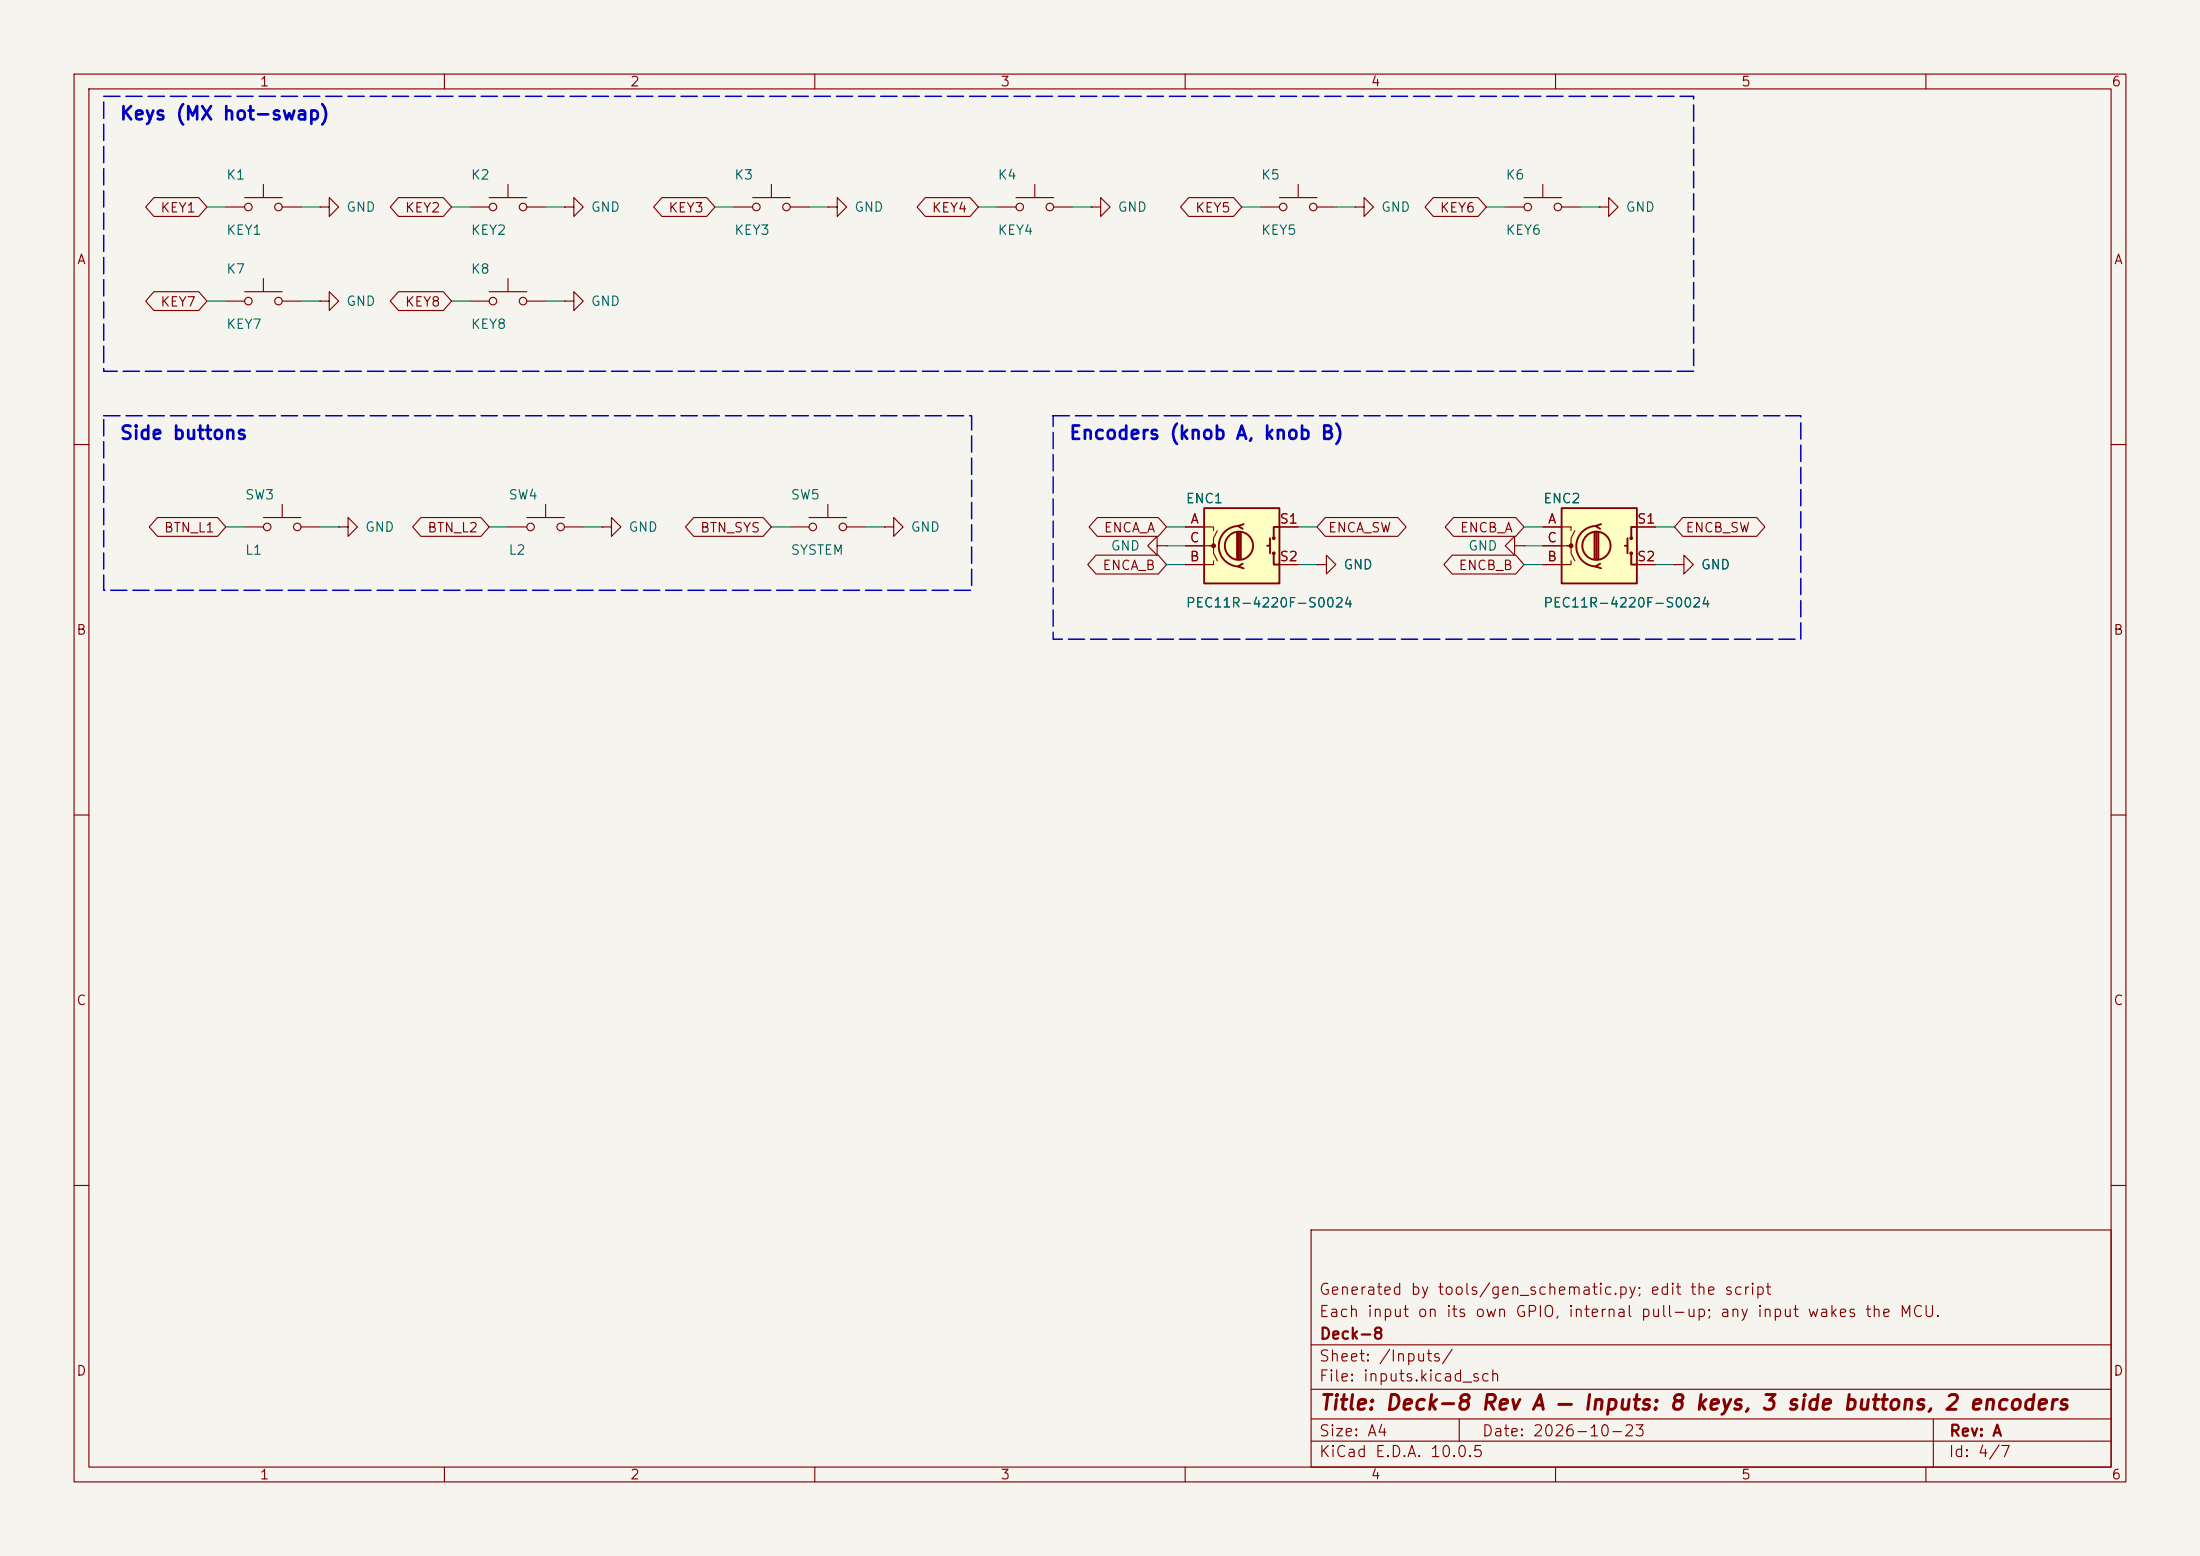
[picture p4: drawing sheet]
(kicad_sch
 (version 20250114)
 (generator "eeschema")
 (generator_version "9.0")
 (paper "A4")
 (title_block
  (title "Deck-8 Rev A — Inputs: 8 keys, 3 side buttons, 2 encoders")
  (date "2026-10-23")
  (rev "A")
  (company "Deck-8")
  (comment 1 "Each input on its own GPIO, internal pull-up; any input wakes the MCU.")
  (comment 2 "Generated by tools/gen_schematic.py; edit the script"))
 (lib_symbols
  (symbol "Switch:SW_Push"
   (pin_numbers (hide yes))
   (pin_names (offset 1.016) (hide yes)) (exclude_from_sim no) (in_bom yes) (on_board yes)
   (in_pos_files yes)
   (duplicate_pin_numbers_are_jumpers no)
   (property "Reference" "SW" (at 1.27 2.54 0) (show_name no) (do_not_autoplace no) (effects (font (size 1.27 1.27)) (justify left)))
   (property "Value" "SW_Push" (at 0 -1.524 0) (show_name no) (do_not_autoplace no) (effects (font (size 1.27 1.27))))
   (property "Footprint" "" (at 0 5.08 0) (show_name no) (do_not_autoplace no) (hide yes) (effects (font (size 1.27 1.27))))
   (property "Datasheet" "" (at 0 5.08 0) (show_name no) (do_not_autoplace no) (hide yes) (effects (font (size 1.27 1.27))))
   (property "Description" "Push button switch, generic, two pins" (at 0 0 0) (show_name no) (do_not_autoplace no) (hide yes) (effects (font (size 1.27 1.27))))
   (symbol "SW_Push_0_1"
    (circle (center -2.032 0) (radius 0.508) (stroke (width 0) (type default)) (fill (type none)))
    (polyline (pts (xy 0 1.27) (xy 0 3.048)) (stroke (width 0) (type default)) (fill (type none)))
    (circle (center 2.032 0) (radius 0.508) (stroke (width 0) (type default)) (fill (type none)))
    (polyline (pts (xy 2.54 1.27) (xy -2.54 1.27)) (stroke (width 0) (type default)) (fill (type none)))
    (pin passive line (at -5.08 0 0) (length 2.54) (name "1" (effects (font (size 1.27 1.27)))) (number "1" (effects (font (size 1.27 1.27)))))
    (pin passive line (at 5.08 0 180) (length 2.54) (name "2" (effects (font (size 1.27 1.27)))) (number "2" (effects (font (size 1.27 1.27))))))
   (embedded_fonts no))
  (symbol "power:GND"
   (power global)
   (pin_numbers (hide yes))
   (pin_names (offset 0) (hide yes)) (exclude_from_sim no) (in_bom yes) (on_board yes)
   (in_pos_files yes)
   (duplicate_pin_numbers_are_jumpers no)
   (property "Reference" "#PWR" (at 0 -6.35 0) (show_name no) (do_not_autoplace no) (hide yes) (effects (font (size 1.27 1.27))))
   (property "Value" "GND" (at 0 -3.81 0) (show_name no) (do_not_autoplace no) (effects (font (size 1.27 1.27))))
   (property "Footprint" "" (at 0 0 0) (show_name no) (do_not_autoplace no) (hide yes) (effects (font (size 1.27 1.27))))
   (property "Datasheet" "" (at 0 0 0) (show_name no) (do_not_autoplace no) (hide yes) (effects (font (size 1.27 1.27))))
   (property "Description" "Power symbol creates a global label with name \"GND\" , ground" (at 0 0 0) (show_name no) (do_not_autoplace no) (hide yes) (effects (font (size 1.27 1.27))))
   (symbol "GND_0_1"
    (polyline (pts (xy 0 0) (xy 0 -1.27) (xy 1.27 -1.27) (xy 0 -2.54) (xy -1.27 -1.27) (xy 0 -1.27)) (stroke (width 0) (type default)) (fill (type none))))
   (symbol "GND_1_1"
    (pin power_in line (at 0 0 270) (length 0) (name "" (effects (font (size 1.27 1.27)))) (number "1" (effects (font (size 1.27 1.27))))))
   (embedded_fonts no))
  (symbol "Device:RotaryEncoder_Switch"
   (pin_names (offset 0.254) (hide yes)) (exclude_from_sim no) (in_bom yes) (on_board yes)
   (in_pos_files yes)
   (duplicate_pin_numbers_are_jumpers no)
   (property "Reference" "SW" (at 0 6.604 0) (show_name no) (do_not_autoplace no) (effects (font (size 1.27 1.27))))
   (property "Value" "RotaryEncoder_Switch" (at 0 -6.604 0) (show_name no) (do_not_autoplace no) (effects (font (size 1.27 1.27))))
   (property "Footprint" "" (at -3.81 4.064 0) (show_name no) (do_not_autoplace no) (hide yes) (effects (font (size 1.27 1.27))))
   (property "Datasheet" "" (at 0 6.604 0) (show_name no) (do_not_autoplace no) (hide yes) (effects (font (size 1.27 1.27))))
   (property "Description" "Rotary encoder, dual channel, incremental quadrate outputs, with switch" (at 0 0 0) (show_name no) (do_not_autoplace no) (hide yes) (effects (font (size 1.27 1.27))))
   (symbol "RotaryEncoder_Switch_0_1"
    (rectangle (start -5.08 5.08) (end 5.08 -5.08) (stroke (width 0.254) (type default)) (fill (type background)))
    (polyline (pts (xy -5.08 2.54) (xy -3.81 2.54) (xy -3.81 2.032)) (stroke (width 0) (type default)) (fill (type none)))
    (polyline (pts (xy -5.08 0) (xy -3.81 0) (xy -3.81 -1.016) (xy -3.302 -2.032)) (stroke (width 0) (type default)) (fill (type none)))
    (polyline (pts (xy -5.08 -2.54) (xy -3.81 -2.54) (xy -3.81 -2.032)) (stroke (width 0) (type default)) (fill (type none)))
    (polyline (pts (xy -4.318 0) (xy -3.81 0) (xy -3.81 1.016) (xy -3.302 2.032)) (stroke (width 0) (type default)) (fill (type none)))
    (circle (center -3.81 0) (radius 0.254) (stroke (width 0) (type default)) (fill (type outline)))
    (polyline (pts (xy -0.635 -1.778) (xy -0.635 1.778)) (stroke (width 0.254) (type default)) (fill (type none)))
    (circle (center -0.381 0) (radius 1.905) (stroke (width 0.254) (type default)) (fill (type none)))
    (polyline (pts (xy -0.381 -1.778) (xy -0.381 1.778)) (stroke (width 0.254) (type default)) (fill (type none)))
    (arc (start -0.381 -2.794) (mid -3.0988 -0.0635) (end -0.381 2.667) (stroke (width 0.254) (type default)) (fill (type none)))
    (polyline (pts (xy -0.127 1.778) (xy -0.127 -1.778)) (stroke (width 0.254) (type default)) (fill (type none)))
    (polyline (pts (xy 0.254 2.921) (xy -0.508 2.667) (xy 0.127 2.286)) (stroke (width 0.254) (type default)) (fill (type none)))
    (polyline (pts (xy 0.254 -3.048) (xy -0.508 -2.794) (xy 0.127 -2.413)) (stroke (width 0.254) (type default)) (fill (type none)))
    (polyline (pts (xy 3.81 1.016) (xy 3.81 -1.016)) (stroke (width 0.254) (type default)) (fill (type none)))
    (polyline (pts (xy 3.81 0) (xy 3.429 0)) (stroke (width 0.254) (type default)) (fill (type none)))
    (circle (center 4.318 1.016) (radius 0.127) (stroke (width 0.254) (type default)) (fill (type none)))
    (circle (center 4.318 -1.016) (radius 0.127) (stroke (width 0.254) (type default)) (fill (type none)))
    (polyline (pts (xy 5.08 2.54) (xy 4.318 2.54) (xy 4.318 1.016)) (stroke (width 0.254) (type default)) (fill (type none)))
    (polyline (pts (xy 5.08 -2.54) (xy 4.318 -2.54) (xy 4.318 -1.016)) (stroke (width 0.254) (type default)) (fill (type none))))
   (symbol "RotaryEncoder_Switch_1_1"
    (pin passive line (at -7.62 2.54 0) (length 2.54) (name "A" (effects (font (size 1.27 1.27)))) (number "A" (effects (font (size 1.27 1.27)))))
    (pin passive line (at -7.62 -2.54 0) (length 2.54) (name "B" (effects (font (size 1.27 1.27)))) (number "B" (effects (font (size 1.27 1.27)))))
    (pin passive line (at -7.62 0 0) (length 2.54) (name "C" (effects (font (size 1.27 1.27)))) (number "C" (effects (font (size 1.27 1.27)))))
    (pin passive line (at 7.62 2.54 180) (length 2.54) (name "S1" (effects (font (size 1.27 1.27)))) (number "S1" (effects (font (size 1.27 1.27)))))
    (pin passive line (at 7.62 -2.54 180) (length 2.54) (name "S2" (effects (font (size 1.27 1.27)))) (number "S2" (effects (font (size 1.27 1.27))))))
   (embedded_fonts no)))
 (symbol
  (lib_id "Switch:SW_Push")
  (at 35.56 27.94 0)
  (unit 1)
  (exclude_from_sim no)
  (in_bom yes)
  (on_board yes)
  (dnp no)
  (property "Reference" "K1" (at 30.48 23.592 0) (effects (font (size 1.27 1.27)) (justify left)))
  (property "Value" "KEY1" (at 30.48 31.048 0) (effects (font (size 1.27 1.27)) (justify left)))
  (property "Footprint" "Deck8:SW_MX_Hotswap_Kailh_1u_NorthLED" (at 35.56 27.94 0) (effects (font (size 1.27 1.27)) (hide yes)))
  (property "Datasheet" "" (at 35.56 27.94 0) (effects (font (size 1.27 1.27)) (hide yes)))
  (property "Description" "Push button switch, generic, two pins" (at 35.56 27.94 0) (effects (font (size 1.27 1.27)) (hide yes)))
  (property "MPN" "HanElectricity CPG151101S11-16 (MX hot-swap socket)" (at 35.56 27.94 0) (effects (font (size 1.27 1.27)) (hide yes)))
  (property "LCSC" "C41430893" (at 35.56 27.94 0) (effects (font (size 1.27 1.27)) (hide yes)))
  (property "Note" "hot-swap socket on the back; LED window faces north" (at 35.56 27.94 0) (effects (font (size 1.27 1.27)) (hide yes)))
  (property "Deck8_Place" "X=-28.575;Y=9.525;side=F;rot=0" (at 35.56 27.94 0) (effects (font (size 1.27 1.27)) (hide yes)))
  (pin "1")
  (pin "2"))
 (wire
  (pts (xy 30.48 27.94) (xy 27.94 27.94))
  (stroke (width 0) (type default)))
 (global_label "KEY1"
  (shape bidirectional)
  (at 27.94 27.94 180)
  (fields_autoplaced yes)
  (effects (font (size 1.27 1.27)) (justify right))
  (property "Intersheetrefs" "${INTERSHEET_REFS}" (at 27.94 27.94 180) (effects (font (size 1.27 1.27)) (justify right) (hide yes))))
 (wire
  (pts (xy 40.64 27.94) (xy 43.18 27.94))
  (stroke (width 0) (type default)))
 (symbol
  (lib_id "power:GND")
  (at 43.18 27.94 90)
  (unit 1)
  (exclude_from_sim no)
  (in_bom no)
  (on_board yes)
  (dnp no)
  (property "Reference" "#PWR4001" (at 43.18 27.94 0) (effects (font (size 1.27 1.27)) (justify left) (hide yes)))
  (property "Value" "GND" (at 48.73 27.94 90) (effects (font (size 1.27 1.27))))
  (property "Footprint" "" (at 43.18 27.94 0) (effects (font (size 1.27 1.27)) (hide yes)))
  (property "Datasheet" "" (at 43.18 27.94 0) (effects (font (size 1.27 1.27)) (hide yes)))
  (property "Description" "Power symbol for net GND" (at 43.18 27.94 0) (effects (font (size 1.27 1.27)) (hide yes)))
  (pin "1"))
 (symbol
  (lib_id "Switch:SW_Push")
  (at 68.58 27.94 0)
  (unit 1)
  (exclude_from_sim no)
  (in_bom yes)
  (on_board yes)
  (dnp no)
  (property "Reference" "K2" (at 63.5 23.592 0) (effects (font (size 1.27 1.27)) (justify left)))
  (property "Value" "KEY2" (at 63.5 31.048 0) (effects (font (size 1.27 1.27)) (justify left)))
  (property "Footprint" "Deck8:SW_MX_Hotswap_Kailh_1u_NorthLED" (at 68.58 27.94 0) (effects (font (size 1.27 1.27)) (hide yes)))
  (property "Datasheet" "" (at 68.58 27.94 0) (effects (font (size 1.27 1.27)) (hide yes)))
  (property "Description" "Push button switch, generic, two pins" (at 68.58 27.94 0) (effects (font (size 1.27 1.27)) (hide yes)))
  (property "MPN" "HanElectricity CPG151101S11-16 (MX hot-swap socket)" (at 68.58 27.94 0) (effects (font (size 1.27 1.27)) (hide yes)))
  (property "LCSC" "C41430893" (at 68.58 27.94 0) (effects (font (size 1.27 1.27)) (hide yes)))
  (property "Note" "hot-swap socket on the back; LED window faces north" (at 68.58 27.94 0) (effects (font (size 1.27 1.27)) (hide yes)))
  (property "Deck8_Place" "X=-9.525;Y=9.525;side=F;rot=0" (at 68.58 27.94 0) (effects (font (size 1.27 1.27)) (hide yes)))
  (pin "1")
  (pin "2"))
 (wire
  (pts (xy 63.5 27.94) (xy 60.96 27.94))
  (stroke (width 0) (type default)))
 (global_label "KEY2"
  (shape bidirectional)
  (at 60.96 27.94 180)
  (fields_autoplaced yes)
  (effects (font (size 1.27 1.27)) (justify right))
  (property "Intersheetrefs" "${INTERSHEET_REFS}" (at 60.96 27.94 180) (effects (font (size 1.27 1.27)) (justify right) (hide yes))))
 (wire
  (pts (xy 73.66 27.94) (xy 76.2 27.94))
  (stroke (width 0) (type default)))
 (symbol
  (lib_id "power:GND")
  (at 76.2 27.94 90)
  (unit 1)
  (exclude_from_sim no)
  (in_bom no)
  (on_board yes)
  (dnp no)
  (property "Reference" "#PWR4002" (at 76.2 27.94 0) (effects (font (size 1.27 1.27)) (justify left) (hide yes)))
  (property "Value" "GND" (at 81.75 27.94 90) (effects (font (size 1.27 1.27))))
  (property "Footprint" "" (at 76.2 27.94 0) (effects (font (size 1.27 1.27)) (hide yes)))
  (property "Datasheet" "" (at 76.2 27.94 0) (effects (font (size 1.27 1.27)) (hide yes)))
  (property "Description" "Power symbol for net GND" (at 76.2 27.94 0) (effects (font (size 1.27 1.27)) (hide yes)))
  (pin "1"))
 (symbol
  (lib_id "Switch:SW_Push")
  (at 104.14 27.94 0)
  (unit 1)
  (exclude_from_sim no)
  (in_bom yes)
  (on_board yes)
  (dnp no)
  (property "Reference" "K3" (at 99.06 23.592 0) (effects (font (size 1.27 1.27)) (justify left)))
  (property "Value" "KEY3" (at 99.06 31.048 0) (effects (font (size 1.27 1.27)) (justify left)))
  (property "Footprint" "Deck8:SW_MX_Hotswap_Kailh_1u_NorthLED" (at 104.14 27.94 0) (effects (font (size 1.27 1.27)) (hide yes)))
  (property "Datasheet" "" (at 104.14 27.94 0) (effects (font (size 1.27 1.27)) (hide yes)))
  (property "Description" "Push button switch, generic, two pins" (at 104.14 27.94 0) (effects (font (size 1.27 1.27)) (hide yes)))
  (property "MPN" "HanElectricity CPG151101S11-16 (MX hot-swap socket)" (at 104.14 27.94 0) (effects (font (size 1.27 1.27)) (hide yes)))
  (property "LCSC" "C41430893" (at 104.14 27.94 0) (effects (font (size 1.27 1.27)) (hide yes)))
  (property "Note" "hot-swap socket on the back; LED window faces north" (at 104.14 27.94 0) (effects (font (size 1.27 1.27)) (hide yes)))
  (property "Deck8_Place" "X=9.525;Y=9.525;side=F;rot=0" (at 104.14 27.94 0) (effects (font (size 1.27 1.27)) (hide yes)))
  (pin "1")
  (pin "2"))
 (wire
  (pts (xy 99.06 27.94) (xy 96.52 27.94))
  (stroke (width 0) (type default)))
 (global_label "KEY3"
  (shape bidirectional)
  (at 96.52 27.94 180)
  (fields_autoplaced yes)
  (effects (font (size 1.27 1.27)) (justify right))
  (property "Intersheetrefs" "${INTERSHEET_REFS}" (at 96.52 27.94 180) (effects (font (size 1.27 1.27)) (justify right) (hide yes))))
 (wire
  (pts (xy 109.22 27.94) (xy 111.76 27.94))
  (stroke (width 0) (type default)))
 (symbol
  (lib_id "power:GND")
  (at 111.76 27.94 90)
  (unit 1)
  (exclude_from_sim no)
  (in_bom no)
  (on_board yes)
  (dnp no)
  (property "Reference" "#PWR4003" (at 111.76 27.94 0) (effects (font (size 1.27 1.27)) (justify left) (hide yes)))
  (property "Value" "GND" (at 117.31 27.94 90) (effects (font (size 1.27 1.27))))
  (property "Footprint" "" (at 111.76 27.94 0) (effects (font (size 1.27 1.27)) (hide yes)))
  (property "Datasheet" "" (at 111.76 27.94 0) (effects (font (size 1.27 1.27)) (hide yes)))
  (property "Description" "Power symbol for net GND" (at 111.76 27.94 0) (effects (font (size 1.27 1.27)) (hide yes)))
  (pin "1"))
 (symbol
  (lib_id "Switch:SW_Push")
  (at 139.7 27.94 0)
  (unit 1)
  (exclude_from_sim no)
  (in_bom yes)
  (on_board yes)
  (dnp no)
  (property "Reference" "K4" (at 134.62 23.592 0) (effects (font (size 1.27 1.27)) (justify left)))
  (property "Value" "KEY4" (at 134.62 31.048 0) (effects (font (size 1.27 1.27)) (justify left)))
  (property "Footprint" "Deck8:SW_MX_Hotswap_Kailh_1u_NorthLED" (at 139.7 27.94 0) (effects (font (size 1.27 1.27)) (hide yes)))
  (property "Datasheet" "" (at 139.7 27.94 0) (effects (font (size 1.27 1.27)) (hide yes)))
  (property "Description" "Push button switch, generic, two pins" (at 139.7 27.94 0) (effects (font (size 1.27 1.27)) (hide yes)))
  (property "MPN" "HanElectricity CPG151101S11-16 (MX hot-swap socket)" (at 139.7 27.94 0) (effects (font (size 1.27 1.27)) (hide yes)))
  (property "LCSC" "C41430893" (at 139.7 27.94 0) (effects (font (size 1.27 1.27)) (hide yes)))
  (property "Note" "hot-swap socket on the back; LED window faces north" (at 139.7 27.94 0) (effects (font (size 1.27 1.27)) (hide yes)))
  (property "Deck8_Place" "X=28.575;Y=9.525;side=F;rot=0" (at 139.7 27.94 0) (effects (font (size 1.27 1.27)) (hide yes)))
  (pin "1")
  (pin "2"))
 (wire
  (pts (xy 134.62 27.94) (xy 132.08 27.94))
  (stroke (width 0) (type default)))
 (global_label "KEY4"
  (shape bidirectional)
  (at 132.08 27.94 180)
  (fields_autoplaced yes)
  (effects (font (size 1.27 1.27)) (justify right))
  (property "Intersheetrefs" "${INTERSHEET_REFS}" (at 132.08 27.94 180) (effects (font (size 1.27 1.27)) (justify right) (hide yes))))
 (wire
  (pts (xy 144.78 27.94) (xy 147.32 27.94))
  (stroke (width 0) (type default)))
 (symbol
  (lib_id "power:GND")
  (at 147.32 27.94 90)
  (unit 1)
  (exclude_from_sim no)
  (in_bom no)
  (on_board yes)
  (dnp no)
  (property "Reference" "#PWR4004" (at 147.32 27.94 0) (effects (font (size 1.27 1.27)) (justify left) (hide yes)))
  (property "Value" "GND" (at 152.87 27.94 90) (effects (font (size 1.27 1.27))))
  (property "Footprint" "" (at 147.32 27.94 0) (effects (font (size 1.27 1.27)) (hide yes)))
  (property "Datasheet" "" (at 147.32 27.94 0) (effects (font (size 1.27 1.27)) (hide yes)))
  (property "Description" "Power symbol for net GND" (at 147.32 27.94 0) (effects (font (size 1.27 1.27)) (hide yes)))
  (pin "1"))
 (symbol
  (lib_id "Switch:SW_Push")
  (at 175.26 27.94 0)
  (unit 1)
  (exclude_from_sim no)
  (in_bom yes)
  (on_board yes)
  (dnp no)
  (property "Reference" "K5" (at 170.18 23.592 0) (effects (font (size 1.27 1.27)) (justify left)))
  (property "Value" "KEY5" (at 170.18 31.048 0) (effects (font (size 1.27 1.27)) (justify left)))
  (property "Footprint" "Deck8:SW_MX_Hotswap_Kailh_1u_NorthLED" (at 175.26 27.94 0) (effects (font (size 1.27 1.27)) (hide yes)))
  (property "Datasheet" "" (at 175.26 27.94 0) (effects (font (size 1.27 1.27)) (hide yes)))
  (property "Description" "Push button switch, generic, two pins" (at 175.26 27.94 0) (effects (font (size 1.27 1.27)) (hide yes)))
  (property "MPN" "HanElectricity CPG151101S11-16 (MX hot-swap socket)" (at 175.26 27.94 0) (effects (font (size 1.27 1.27)) (hide yes)))
  (property "LCSC" "C41430893" (at 175.26 27.94 0) (effects (font (size 1.27 1.27)) (hide yes)))
  (property "Note" "hot-swap socket on the back; LED window faces north" (at 175.26 27.94 0) (effects (font (size 1.27 1.27)) (hide yes)))
  (property "Deck8_Place" "X=-28.575;Y=-9.525;side=F;rot=0" (at 175.26 27.94 0) (effects (font (size 1.27 1.27)) (hide yes)))
  (pin "1")
  (pin "2"))
 (wire
  (pts (xy 170.18 27.94) (xy 167.64 27.94))
  (stroke (width 0) (type default)))
 (global_label "KEY5"
  (shape bidirectional)
  (at 167.64 27.94 180)
  (fields_autoplaced yes)
  (effects (font (size 1.27 1.27)) (justify right))
  (property "Intersheetrefs" "${INTERSHEET_REFS}" (at 167.64 27.94 180) (effects (font (size 1.27 1.27)) (justify right) (hide yes))))
 (wire
  (pts (xy 180.34 27.94) (xy 182.88 27.94))
  (stroke (width 0) (type default)))
 (symbol
  (lib_id "power:GND")
  (at 182.88 27.94 90)
  (unit 1)
  (exclude_from_sim no)
  (in_bom no)
  (on_board yes)
  (dnp no)
  (property "Reference" "#PWR4005" (at 182.88 27.94 0) (effects (font (size 1.27 1.27)) (justify left) (hide yes)))
  (property "Value" "GND" (at 188.43 27.94 90) (effects (font (size 1.27 1.27))))
  (property "Footprint" "" (at 182.88 27.94 0) (effects (font (size 1.27 1.27)) (hide yes)))
  (property "Datasheet" "" (at 182.88 27.94 0) (effects (font (size 1.27 1.27)) (hide yes)))
  (property "Description" "Power symbol for net GND" (at 182.88 27.94 0) (effects (font (size 1.27 1.27)) (hide yes)))
  (pin "1"))
 (symbol
  (lib_id "Switch:SW_Push")
  (at 208.28 27.94 0)
  (unit 1)
  (exclude_from_sim no)
  (in_bom yes)
  (on_board yes)
  (dnp no)
  (property "Reference" "K6" (at 203.2 23.592 0) (effects (font (size 1.27 1.27)) (justify left)))
  (property "Value" "KEY6" (at 203.2 31.048 0) (effects (font (size 1.27 1.27)) (justify left)))
  (property "Footprint" "Deck8:SW_MX_Hotswap_Kailh_1u_NorthLED" (at 208.28 27.94 0) (effects (font (size 1.27 1.27)) (hide yes)))
  (property "Datasheet" "" (at 208.28 27.94 0) (effects (font (size 1.27 1.27)) (hide yes)))
  (property "Description" "Push button switch, generic, two pins" (at 208.28 27.94 0) (effects (font (size 1.27 1.27)) (hide yes)))
  (property "MPN" "HanElectricity CPG151101S11-16 (MX hot-swap socket)" (at 208.28 27.94 0) (effects (font (size 1.27 1.27)) (hide yes)))
  (property "LCSC" "C41430893" (at 208.28 27.94 0) (effects (font (size 1.27 1.27)) (hide yes)))
  (property "Note" "hot-swap socket on the back; LED window faces north" (at 208.28 27.94 0) (effects (font (size 1.27 1.27)) (hide yes)))
  (property "Deck8_Place" "X=-9.525;Y=-9.525;side=F;rot=0" (at 208.28 27.94 0) (effects (font (size 1.27 1.27)) (hide yes)))
  (pin "1")
  (pin "2"))
 (wire
  (pts (xy 203.2 27.94) (xy 200.66 27.94))
  (stroke (width 0) (type default)))
 (global_label "KEY6"
  (shape bidirectional)
  (at 200.66 27.94 180)
  (fields_autoplaced yes)
  (effects (font (size 1.27 1.27)) (justify right))
  (property "Intersheetrefs" "${INTERSHEET_REFS}" (at 200.66 27.94 180) (effects (font (size 1.27 1.27)) (justify right) (hide yes))))
 (wire
  (pts (xy 213.36 27.94) (xy 215.9 27.94))
  (stroke (width 0) (type default)))
 (symbol
  (lib_id "power:GND")
  (at 215.9 27.94 90)
  (unit 1)
  (exclude_from_sim no)
  (in_bom no)
  (on_board yes)
  (dnp no)
  (property "Reference" "#PWR4006" (at 215.9 27.94 0) (effects (font (size 1.27 1.27)) (justify left) (hide yes)))
  (property "Value" "GND" (at 221.45 27.94 90) (effects (font (size 1.27 1.27))))
  (property "Footprint" "" (at 215.9 27.94 0) (effects (font (size 1.27 1.27)) (hide yes)))
  (property "Datasheet" "" (at 215.9 27.94 0) (effects (font (size 1.27 1.27)) (hide yes)))
  (property "Description" "Power symbol for net GND" (at 215.9 27.94 0) (effects (font (size 1.27 1.27)) (hide yes)))
  (pin "1"))
 (symbol
  (lib_id "Switch:SW_Push")
  (at 35.56 40.64 0)
  (unit 1)
  (exclude_from_sim no)
  (in_bom yes)
  (on_board yes)
  (dnp no)
  (property "Reference" "K7" (at 30.48 36.292 0) (effects (font (size 1.27 1.27)) (justify left)))
  (property "Value" "KEY7" (at 30.48 43.748 0) (effects (font (size 1.27 1.27)) (justify left)))
  (property "Footprint" "Deck8:SW_MX_Hotswap_Kailh_1u_NorthLED" (at 35.56 40.64 0) (effects (font (size 1.27 1.27)) (hide yes)))
  (property "Datasheet" "" (at 35.56 40.64 0) (effects (font (size 1.27 1.27)) (hide yes)))
  (property "Description" "Push button switch, generic, two pins" (at 35.56 40.64 0) (effects (font (size 1.27 1.27)) (hide yes)))
  (property "MPN" "HanElectricity CPG151101S11-16 (MX hot-swap socket)" (at 35.56 40.64 0) (effects (font (size 1.27 1.27)) (hide yes)))
  (property "LCSC" "C41430893" (at 35.56 40.64 0) (effects (font (size 1.27 1.27)) (hide yes)))
  (property "Note" "hot-swap socket on the back; LED window faces north" (at 35.56 40.64 0) (effects (font (size 1.27 1.27)) (hide yes)))
  (property "Deck8_Place" "X=9.525;Y=-9.525;side=F;rot=0" (at 35.56 40.64 0) (effects (font (size 1.27 1.27)) (hide yes)))
  (pin "1")
  (pin "2"))
 (wire
  (pts (xy 30.48 40.64) (xy 27.94 40.64))
  (stroke (width 0) (type default)))
 (global_label "KEY7"
  (shape bidirectional)
  (at 27.94 40.64 180)
  (fields_autoplaced yes)
  (effects (font (size 1.27 1.27)) (justify right))
  (property "Intersheetrefs" "${INTERSHEET_REFS}" (at 27.94 40.64 180) (effects (font (size 1.27 1.27)) (justify right) (hide yes))))
 (wire
  (pts (xy 40.64 40.64) (xy 43.18 40.64))
  (stroke (width 0) (type default)))
 (symbol
  (lib_id "power:GND")
  (at 43.18 40.64 90)
  (unit 1)
  (exclude_from_sim no)
  (in_bom no)
  (on_board yes)
  (dnp no)
  (property "Reference" "#PWR4007" (at 43.18 40.64 0) (effects (font (size 1.27 1.27)) (justify left) (hide yes)))
  (property "Value" "GND" (at 48.73 40.64 90) (effects (font (size 1.27 1.27))))
  (property "Footprint" "" (at 43.18 40.64 0) (effects (font (size 1.27 1.27)) (hide yes)))
  (property "Datasheet" "" (at 43.18 40.64 0) (effects (font (size 1.27 1.27)) (hide yes)))
  (property "Description" "Power symbol for net GND" (at 43.18 40.64 0) (effects (font (size 1.27 1.27)) (hide yes)))
  (pin "1"))
 (symbol
  (lib_id "Switch:SW_Push")
  (at 68.58 40.64 0)
  (unit 1)
  (exclude_from_sim no)
  (in_bom yes)
  (on_board yes)
  (dnp no)
  (property "Reference" "K8" (at 63.5 36.292 0) (effects (font (size 1.27 1.27)) (justify left)))
  (property "Value" "KEY8" (at 63.5 43.748 0) (effects (font (size 1.27 1.27)) (justify left)))
  (property "Footprint" "Deck8:SW_MX_Hotswap_Kailh_1u_NorthLED" (at 68.58 40.64 0) (effects (font (size 1.27 1.27)) (hide yes)))
  (property "Datasheet" "" (at 68.58 40.64 0) (effects (font (size 1.27 1.27)) (hide yes)))
  (property "Description" "Push button switch, generic, two pins" (at 68.58 40.64 0) (effects (font (size 1.27 1.27)) (hide yes)))
  (property "MPN" "HanElectricity CPG151101S11-16 (MX hot-swap socket)" (at 68.58 40.64 0) (effects (font (size 1.27 1.27)) (hide yes)))
  (property "LCSC" "C41430893" (at 68.58 40.64 0) (effects (font (size 1.27 1.27)) (hide yes)))
  (property "Note" "hot-swap socket on the back; LED window faces north" (at 68.58 40.64 0) (effects (font (size 1.27 1.27)) (hide yes)))
  (property "Deck8_Place" "X=28.575;Y=-9.525;side=F;rot=0" (at 68.58 40.64 0) (effects (font (size 1.27 1.27)) (hide yes)))
  (pin "1")
  (pin "2"))
 (wire
  (pts (xy 63.5 40.64) (xy 60.96 40.64))
  (stroke (width 0) (type default)))
 (global_label "KEY8"
  (shape bidirectional)
  (at 60.96 40.64 180)
  (fields_autoplaced yes)
  (effects (font (size 1.27 1.27)) (justify right))
  (property "Intersheetrefs" "${INTERSHEET_REFS}" (at 60.96 40.64 180) (effects (font (size 1.27 1.27)) (justify right) (hide yes))))
 (wire
  (pts (xy 73.66 40.64) (xy 76.2 40.64))
  (stroke (width 0) (type default)))
 (symbol
  (lib_id "power:GND")
  (at 76.2 40.64 90)
  (unit 1)
  (exclude_from_sim no)
  (in_bom no)
  (on_board yes)
  (dnp no)
  (property "Reference" "#PWR4008" (at 76.2 40.64 0) (effects (font (size 1.27 1.27)) (justify left) (hide yes)))
  (property "Value" "GND" (at 81.75 40.64 90) (effects (font (size 1.27 1.27))))
  (property "Footprint" "" (at 76.2 40.64 0) (effects (font (size 1.27 1.27)) (hide yes)))
  (property "Datasheet" "" (at 76.2 40.64 0) (effects (font (size 1.27 1.27)) (hide yes)))
  (property "Description" "Power symbol for net GND" (at 76.2 40.64 0) (effects (font (size 1.27 1.27)) (hide yes)))
  (pin "1"))
 (rectangle
  (start 14 13)
  (end 228.64 50.11)
  (stroke (width 0.2) (type dash))
  (fill (type none)))
 (text "Keys (MX hot-swap)"
  (exclude_from_sim no)
  (at 16 14.5 0)
  (effects (font (size 1.8 1.8) (bold yes)) (justify left top)))
 (symbol
  (lib_id "Switch:SW_Push")
  (at 38.1 71.12 0)
  (unit 1)
  (exclude_from_sim no)
  (in_bom yes)
  (on_board yes)
  (dnp no)
  (property "Reference" "SW3" (at 33.02 66.772 0) (effects (font (size 1.27 1.27)) (justify left)))
  (property "Value" "L1" (at 33.02 74.228 0) (effects (font (size 1.27 1.27)) (justify left)))
  (property "Footprint" "Button_Switch_SMD:SW_Push_1P1T-MP_NO_Horizontal_Alps_SKRTLAE010" (at 38.1 71.12 0) (effects (font (size 1.27 1.27)) (hide yes)))
  (property "Datasheet" "" (at 38.1 71.12 0) (effects (font (size 1.27 1.27)) (hide yes)))
  (property "Description" "Push button switch, generic, two pins" (at 38.1 71.12 0) (effects (font (size 1.27 1.27)) (hide yes)))
  (property "MPN" "Alps SKRTLAE010" (at 38.1 71.12 0) (effects (font (size 1.27 1.27)) (hide yes)))
  (property "LCSC" "C110293" (at 38.1 71.12 0) (effects (font (size 1.27 1.27)) (hide yes)))
  (property "Deck8_Place" "X=-46.0;Y=24.0;side=B;rot=0" (at 38.1 71.12 0) (effects (font (size 1.27 1.27)) (hide yes)))
  (pin "1")
  (pin "2"))
 (wire
  (pts (xy 33.02 71.12) (xy 30.48 71.12))
  (stroke (width 0) (type default)))
 (global_label "BTN_L1"
  (shape bidirectional)
  (at 30.48 71.12 180)
  (fields_autoplaced yes)
  (effects (font (size 1.27 1.27)) (justify right))
  (property "Intersheetrefs" "${INTERSHEET_REFS}" (at 30.48 71.12 180) (effects (font (size 1.27 1.27)) (justify right) (hide yes))))
 (wire
  (pts (xy 43.18 71.12) (xy 45.72 71.12))
  (stroke (width 0) (type default)))
 (symbol
  (lib_id "power:GND")
  (at 45.72 71.12 90)
  (unit 1)
  (exclude_from_sim no)
  (in_bom no)
  (on_board yes)
  (dnp no)
  (property "Reference" "#PWR4009" (at 45.72 71.12 0) (effects (font (size 1.27 1.27)) (justify left) (hide yes)))
  (property "Value" "GND" (at 51.27 71.12 90) (effects (font (size 1.27 1.27))))
  (property "Footprint" "" (at 45.72 71.12 0) (effects (font (size 1.27 1.27)) (hide yes)))
  (property "Datasheet" "" (at 45.72 71.12 0) (effects (font (size 1.27 1.27)) (hide yes)))
  (property "Description" "Power symbol for net GND" (at 45.72 71.12 0) (effects (font (size 1.27 1.27)) (hide yes)))
  (pin "1"))
 (symbol
  (lib_id "Switch:SW_Push")
  (at 73.66 71.12 0)
  (unit 1)
  (exclude_from_sim no)
  (in_bom yes)
  (on_board yes)
  (dnp no)
  (property "Reference" "SW4" (at 68.58 66.772 0) (effects (font (size 1.27 1.27)) (justify left)))
  (property "Value" "L2" (at 68.58 74.228 0) (effects (font (size 1.27 1.27)) (justify left)))
  (property "Footprint" "Button_Switch_SMD:SW_Push_1P1T-MP_NO_Horizontal_Alps_SKRTLAE010" (at 73.66 71.12 0) (effects (font (size 1.27 1.27)) (hide yes)))
  (property "Datasheet" "" (at 73.66 71.12 0) (effects (font (size 1.27 1.27)) (hide yes)))
  (property "Description" "Push button switch, generic, two pins" (at 73.66 71.12 0) (effects (font (size 1.27 1.27)) (hide yes)))
  (property "MPN" "Alps SKRTLAE010" (at 73.66 71.12 0) (effects (font (size 1.27 1.27)) (hide yes)))
  (property "LCSC" "C110293" (at 73.66 71.12 0) (effects (font (size 1.27 1.27)) (hide yes)))
  (property "Deck8_Place" "X=-46.0;Y=10.0;side=B;rot=0" (at 73.66 71.12 0) (effects (font (size 1.27 1.27)) (hide yes)))
  (pin "1")
  (pin "2"))
 (wire
  (pts (xy 68.58 71.12) (xy 66.04 71.12))
  (stroke (width 0) (type default)))
 (global_label "BTN_L2"
  (shape bidirectional)
  (at 66.04 71.12 180)
  (fields_autoplaced yes)
  (effects (font (size 1.27 1.27)) (justify right))
  (property "Intersheetrefs" "${INTERSHEET_REFS}" (at 66.04 71.12 180) (effects (font (size 1.27 1.27)) (justify right) (hide yes))))
 (wire
  (pts (xy 78.74 71.12) (xy 81.28 71.12))
  (stroke (width 0) (type default)))
 (symbol
  (lib_id "power:GND")
  (at 81.28 71.12 90)
  (unit 1)
  (exclude_from_sim no)
  (in_bom no)
  (on_board yes)
  (dnp no)
  (property "Reference" "#PWR4010" (at 81.28 71.12 0) (effects (font (size 1.27 1.27)) (justify left) (hide yes)))
  (property "Value" "GND" (at 86.83 71.12 90) (effects (font (size 1.27 1.27))))
  (property "Footprint" "" (at 81.28 71.12 0) (effects (font (size 1.27 1.27)) (hide yes)))
  (property "Datasheet" "" (at 81.28 71.12 0) (effects (font (size 1.27 1.27)) (hide yes)))
  (property "Description" "Power symbol for net GND" (at 81.28 71.12 0) (effects (font (size 1.27 1.27)) (hide yes)))
  (pin "1"))
 (symbol
  (lib_id "Switch:SW_Push")
  (at 111.76 71.12 0)
  (unit 1)
  (exclude_from_sim no)
  (in_bom yes)
  (on_board yes)
  (dnp no)
  (property "Reference" "SW5" (at 106.68 66.772 0) (effects (font (size 1.27 1.27)) (justify left)))
  (property "Value" "SYSTEM" (at 106.68 74.228 0) (effects (font (size 1.27 1.27)) (justify left)))
  (property "Footprint" "Button_Switch_SMD:SW_Push_1P1T-MP_NO_Horizontal_Alps_SKRTLAE010" (at 111.76 71.12 0) (effects (font (size 1.27 1.27)) (hide yes)))
  (property "Datasheet" "" (at 111.76 71.12 0) (effects (font (size 1.27 1.27)) (hide yes)))
  (property "Description" "Push button switch, generic, two pins" (at 111.76 71.12 0) (effects (font (size 1.27 1.27)) (hide yes)))
  (property "MPN" "Alps SKRTLAE010" (at 111.76 71.12 0) (effects (font (size 1.27 1.27)) (hide yes)))
  (property "LCSC" "C110293" (at 111.76 71.12 0) (effects (font (size 1.27 1.27)) (hide yes)))
  (property "Deck8_Place" "X=46.0;Y=10.0;side=B;rot=0" (at 111.76 71.12 0) (effects (font (size 1.27 1.27)) (hide yes)))
  (pin "1")
  (pin "2"))
 (wire
  (pts (xy 106.68 71.12) (xy 104.14 71.12))
  (stroke (width 0) (type default)))
 (global_label "BTN_SYS"
  (shape bidirectional)
  (at 104.14 71.12 180)
  (fields_autoplaced yes)
  (effects (font (size 1.27 1.27)) (justify right))
  (property "Intersheetrefs" "${INTERSHEET_REFS}" (at 104.14 71.12 180) (effects (font (size 1.27 1.27)) (justify right) (hide yes))))
 (wire
  (pts (xy 116.84 71.12) (xy 119.38 71.12))
  (stroke (width 0) (type default)))
 (symbol
  (lib_id "power:GND")
  (at 119.38 71.12 90)
  (unit 1)
  (exclude_from_sim no)
  (in_bom no)
  (on_board yes)
  (dnp no)
  (property "Reference" "#PWR4011" (at 119.38 71.12 0) (effects (font (size 1.27 1.27)) (justify left) (hide yes)))
  (property "Value" "GND" (at 124.93 71.12 90) (effects (font (size 1.27 1.27))))
  (property "Footprint" "" (at 119.38 71.12 0) (effects (font (size 1.27 1.27)) (hide yes)))
  (property "Datasheet" "" (at 119.38 71.12 0) (effects (font (size 1.27 1.27)) (hide yes)))
  (property "Description" "Power symbol for net GND" (at 119.38 71.12 0) (effects (font (size 1.27 1.27)) (hide yes)))
  (pin "1"))
 (rectangle
  (start 14 56.11)
  (end 131.17 79.67)
  (stroke (width 0.2) (type dash))
  (fill (type none)))
 (text "Side buttons"
  (exclude_from_sim no)
  (at 16 57.61 0)
  (effects (font (size 1.8 1.8) (bold yes)) (justify left top)))
 (symbol
  (lib_id "Device:RotaryEncoder_Switch")
  (at 167.64 73.66 0)
  (unit 1)
  (exclude_from_sim no)
  (in_bom yes)
  (on_board yes)
  (dnp no)
  (property "Reference" "ENC1" (at 160.02 67.28 0) (effects (font (size 1.27 1.27)) (justify left)))
  (property "Value" "PEC11R-4220F-S0024" (at 160.02 81.34 0) (effects (font (size 1.27 1.27)) (justify left)))
  (property "Footprint" "Rotary_Encoder:RotaryEncoder_Alps_EC11E-Switch_Vertical_H20mm" (at 167.64 73.66 0) (effects (font (size 1.27 1.27)) (hide yes)))
  (property "Datasheet" "" (at 167.64 73.66 0) (effects (font (size 1.27 1.27)) (hide yes)))
  (property "Description" "Rotary encoder, dual channel, incremental quadrate outputs, with switch" (at 167.64 73.66 0) (effects (font (size 1.27 1.27)) (hide yes)))
  (property "MPN" "Bourns PEC11R-4220F-S0024" (at 167.64 73.66 0) (effects (font (size 1.27 1.27)) (hide yes)))
  (property "Deck8_Place" "X=-28.575;Y=35.0;side=F;rot=0" (at 167.64 73.66 0) (effects (font (size 1.27 1.27)) (hide yes)))
  (pin "A")
  (pin "B")
  (pin "C")
  (pin "S1")
  (pin "S2"))
 (wire
  (pts (xy 160.02 71.12) (xy 157.48 71.12))
  (stroke (width 0) (type default)))
 (global_label "ENCA_A"
  (shape bidirectional)
  (at 157.48 71.12 180)
  (fields_autoplaced yes)
  (effects (font (size 1.27 1.27)) (justify right))
  (property "Intersheetrefs" "${INTERSHEET_REFS}" (at 157.48 71.12 180) (effects (font (size 1.27 1.27)) (justify right) (hide yes))))
 (wire
  (pts (xy 160.02 76.2) (xy 157.48 76.2))
  (stroke (width 0) (type default)))
 (global_label "ENCA_B"
  (shape bidirectional)
  (at 157.48 76.2 180)
  (fields_autoplaced yes)
  (effects (font (size 1.27 1.27)) (justify right))
  (property "Intersheetrefs" "${INTERSHEET_REFS}" (at 157.48 76.2 180) (effects (font (size 1.27 1.27)) (justify right) (hide yes))))
 (wire
  (pts (xy 160.02 73.66) (xy 157.48 73.66))
  (stroke (width 0) (type default)))
 (symbol
  (lib_id "power:GND")
  (at 157.48 73.66 270)
  (unit 1)
  (exclude_from_sim no)
  (in_bom no)
  (on_board yes)
  (dnp no)
  (property "Reference" "#PWR4012" (at 157.48 73.66 0) (effects (font (size 1.27 1.27)) (justify left) (hide yes)))
  (property "Value" "GND" (at 151.93 73.66 90) (effects (font (size 1.27 1.27))))
  (property "Footprint" "" (at 157.48 73.66 0) (effects (font (size 1.27 1.27)) (hide yes)))
  (property "Datasheet" "" (at 157.48 73.66 0) (effects (font (size 1.27 1.27)) (hide yes)))
  (property "Description" "Power symbol for net GND" (at 157.48 73.66 0) (effects (font (size 1.27 1.27)) (hide yes)))
  (pin "1"))
 (wire
  (pts (xy 175.26 71.12) (xy 177.8 71.12))
  (stroke (width 0) (type default)))
 (global_label "ENCA_SW"
  (shape bidirectional)
  (at 177.8 71.12 0)
  (fields_autoplaced yes)
  (effects (font (size 1.27 1.27)) (justify left))
  (property "Intersheetrefs" "${INTERSHEET_REFS}" (at 177.8 71.12 0) (effects (font (size 1.27 1.27)) (justify left) (hide yes))))
 (wire
  (pts (xy 175.26 76.2) (xy 177.8 76.2))
  (stroke (width 0) (type default)))
 (symbol
  (lib_id "power:GND")
  (at 177.8 76.2 90)
  (unit 1)
  (exclude_from_sim no)
  (in_bom no)
  (on_board yes)
  (dnp no)
  (property "Reference" "#PWR4013" (at 177.8 76.2 0) (effects (font (size 1.27 1.27)) (justify left) (hide yes)))
  (property "Value" "GND" (at 183.35 76.2 90) (effects (font (size 1.27 1.27))))
  (property "Footprint" "" (at 177.8 76.2 0) (effects (font (size 1.27 1.27)) (hide yes)))
  (property "Datasheet" "" (at 177.8 76.2 0) (effects (font (size 1.27 1.27)) (hide yes)))
  (property "Description" "Power symbol for net GND" (at 177.8 76.2 0) (effects (font (size 1.27 1.27)) (hide yes)))
  (pin "1"))
 (symbol
  (lib_id "Device:RotaryEncoder_Switch")
  (at 215.9 73.66 0)
  (unit 1)
  (exclude_from_sim no)
  (in_bom yes)
  (on_board yes)
  (dnp no)
  (property "Reference" "ENC2" (at 208.28 67.28 0) (effects (font (size 1.27 1.27)) (justify left)))
  (property "Value" "PEC11R-4220F-S0024" (at 208.28 81.34 0) (effects (font (size 1.27 1.27)) (justify left)))
  (property "Footprint" "Rotary_Encoder:RotaryEncoder_Alps_EC11E-Switch_Vertical_H20mm" (at 215.9 73.66 0) (effects (font (size 1.27 1.27)) (hide yes)))
  (property "Datasheet" "" (at 215.9 73.66 0) (effects (font (size 1.27 1.27)) (hide yes)))
  (property "Description" "Rotary encoder, dual channel, incremental quadrate outputs, with switch" (at 215.9 73.66 0) (effects (font (size 1.27 1.27)) (hide yes)))
  (property "MPN" "Bourns PEC11R-4220F-S0024" (at 215.9 73.66 0) (effects (font (size 1.27 1.27)) (hide yes)))
  (property "Deck8_Place" "X=28.575;Y=35.0;side=F;rot=0" (at 215.9 73.66 0) (effects (font (size 1.27 1.27)) (hide yes)))
  (pin "A")
  (pin "B")
  (pin "C")
  (pin "S1")
  (pin "S2"))
 (wire
  (pts (xy 208.28 71.12) (xy 205.74 71.12))
  (stroke (width 0) (type default)))
 (global_label "ENCB_A"
  (shape bidirectional)
  (at 205.74 71.12 180)
  (fields_autoplaced yes)
  (effects (font (size 1.27 1.27)) (justify right))
  (property "Intersheetrefs" "${INTERSHEET_REFS}" (at 205.74 71.12 180) (effects (font (size 1.27 1.27)) (justify right) (hide yes))))
 (wire
  (pts (xy 208.28 76.2) (xy 205.74 76.2))
  (stroke (width 0) (type default)))
 (global_label "ENCB_B"
  (shape bidirectional)
  (at 205.74 76.2 180)
  (fields_autoplaced yes)
  (effects (font (size 1.27 1.27)) (justify right))
  (property "Intersheetrefs" "${INTERSHEET_REFS}" (at 205.74 76.2 180) (effects (font (size 1.27 1.27)) (justify right) (hide yes))))
 (wire
  (pts (xy 208.28 73.66) (xy 205.74 73.66))
  (stroke (width 0) (type default)))
 (symbol
  (lib_id "power:GND")
  (at 205.74 73.66 270)
  (unit 1)
  (exclude_from_sim no)
  (in_bom no)
  (on_board yes)
  (dnp no)
  (property "Reference" "#PWR4014" (at 205.74 73.66 0) (effects (font (size 1.27 1.27)) (justify left) (hide yes)))
  (property "Value" "GND" (at 200.19 73.66 90) (effects (font (size 1.27 1.27))))
  (property "Footprint" "" (at 205.74 73.66 0) (effects (font (size 1.27 1.27)) (hide yes)))
  (property "Datasheet" "" (at 205.74 73.66 0) (effects (font (size 1.27 1.27)) (hide yes)))
  (property "Description" "Power symbol for net GND" (at 205.74 73.66 0) (effects (font (size 1.27 1.27)) (hide yes)))
  (pin "1"))
 (wire
  (pts (xy 223.52 71.12) (xy 226.06 71.12))
  (stroke (width 0) (type default)))
 (global_label "ENCB_SW"
  (shape bidirectional)
  (at 226.06 71.12 0)
  (fields_autoplaced yes)
  (effects (font (size 1.27 1.27)) (justify left))
  (property "Intersheetrefs" "${INTERSHEET_REFS}" (at 226.06 71.12 0) (effects (font (size 1.27 1.27)) (justify left) (hide yes))))
 (wire
  (pts (xy 223.52 76.2) (xy 226.06 76.2))
  (stroke (width 0) (type default)))
 (symbol
  (lib_id "power:GND")
  (at 226.06 76.2 90)
  (unit 1)
  (exclude_from_sim no)
  (in_bom no)
  (on_board yes)
  (dnp no)
  (property "Reference" "#PWR4015" (at 226.06 76.2 0) (effects (font (size 1.27 1.27)) (justify left) (hide yes)))
  (property "Value" "GND" (at 231.61 76.2 90) (effects (font (size 1.27 1.27))))
  (property "Footprint" "" (at 226.06 76.2 0) (effects (font (size 1.27 1.27)) (hide yes)))
  (property "Datasheet" "" (at 226.06 76.2 0) (effects (font (size 1.27 1.27)) (hide yes)))
  (property "Description" "Power symbol for net GND" (at 226.06 76.2 0) (effects (font (size 1.27 1.27)) (hide yes)))
  (pin "1"))
 (rectangle
  (start 142.17 56.11)
  (end 243.11 86.27)
  (stroke (width 0.2) (type dash))
  (fill (type none)))
 (text "Encoders (knob A, knob B)"
  (exclude_from_sim no)
  (at 144.17 57.61 0)
  (effects (font (size 1.8 1.8) (bold yes)) (justify left top)))
 (embedded_fonts no))
